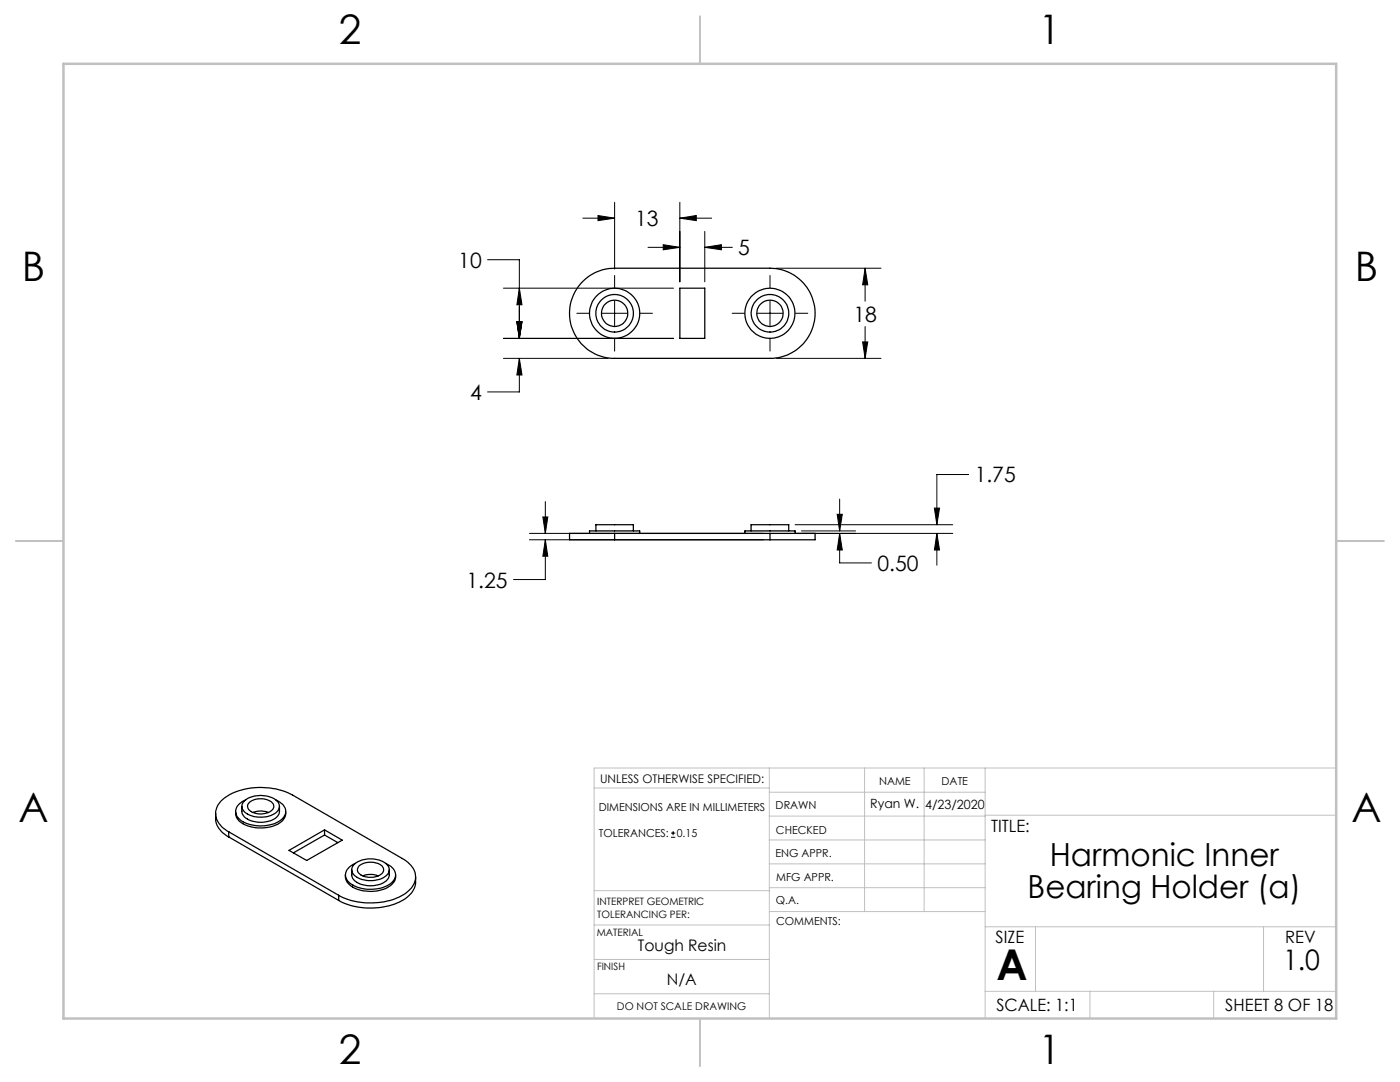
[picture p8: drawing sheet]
<svg xmlns="http://www.w3.org/2000/svg" width="279mm" height="216mm" viewBox="0 0 279 216" stroke-linecap="round" stroke-linejoin="round" font-family="sans-serif">
<g fill="none" stroke="#000" stroke-width=".2">
<path d="M97.3 51.8h6.3v15.7M100.5 57.5h33.9M103.6 57.5l.6 3.3h-1zM116.3 43.5h6.4M119.3 43l3.4 .5-3.4 .5zM122.7 40.4v13.3M122.7 55v2.4M122.7 60v5.1M129.3 49.4h6.4M132.4 48.8l3.3 .6-3.3 .4zM135.7 43.5l3.3-.5v1zM135.7 40.4v15.8"/>
<path d="M135.7 43.5h6.3M140.7 49.4l3.3-.6v1zM140.7 46.2v10M140.7 49.4h5.5M153.7 55v2.4M153.7 60v5.1M154.9 53.5h20.9M172.6 53.5l.6 3.3h-1zM172.6 53.5v6.6M100.5 71.5h20.9M100.5 67.5h33.9M103.2 64.2h1l-.6 3.3z"/>
<path d="M103.6 71.5l.6 3.3h-1zM103.6 71.5v6.7h-6.3M115.1 62.5h2.5M120.1 62.5h5.1M122.7 67.6v2.5M127.7 62.5h2.5M146.1 62.5h2.5M151.1 62.5h5.1M153.7 67.6v2.5M154.9 71.5h20.9M158.8 62.5h2.4M172.2 68.2h1l-.6 3.3z"/>
<path d="M172.6 65.2v6.3M167.6 99.6v6.3M193.3 94.7h-6.3v10M105.7 107.7h46.7M105.7 106.4h46.7M108.3 103.2h1l-.5 3.2zM108.8 107.7v7.9h-6.3M108.8 100.1v6.3M108.8 107.7l.5 3.3h-1zM158.7 106.4h31.4M158.7 104.7h31.4M159.9 105.9h10.8"/>
<path d="M167.1 102.6h1l-.5 3.3zM167.6 106.4l.5 3.3h-1zM167.6 106.4v5.9h6.3M186.5 101.4h1l-.5 3.3zM187 106.4l.5 3.3h-1zM187 106.4v6.4M133.9 167.1h.9M133.9 166.2h.9M134.3 165.8v.9"/>
</g>
<g fill="none" stroke="#c0c0c0" stroke-width=".2">
<path d="M118.6 157.2h34.9M153.5 153.2v50M153.5 158.1h43.1M172.5 153.2v28.7M184.4 153.2v28.7M196.6 153.2v50M266.7 153.2h-148.1v50M118.6 177.7h35M153.5 167.6h43.1M153.5 162.8h43.1M153.5 172.4h43.1M153.5 177.1h43.1"/>
<path d="M196.6 162.7h70.1M118.6 198.3h34.9M118.6 191.5h34.9M118.6 184.6h35M153.6 181.9h43M196.6 197.8h70.1M196.6 184.9h70.1M206.7 184.9v12.9M217.5 197.8v5.4M242.2 197.8v5.4M252.2 184.9v12.9"/>
</g>
<path d="M139.7 3.2v9.5M3.1 107.9h9.6M266.7 107.9h9.5M139.7 203.2v9.6" fill="none" stroke="#c0c0c0" stroke-width=".25"/>
<path d="M12.7 12.7h254v190.5h-254z" fill="none" stroke="#c0c0c0" stroke-width=".5"/>
<path d="M108.8 107.7l.5 3.3h-1zM108.3 103.2h1l-.5 3.2zM187 106.4l.5 3.3h-1zM186.5 101.4h1l-.5 3.3zM167.6 106.4l.5 3.3h-1zM167.1 102.6h1l-.5 3.3zM172.6 53.5l.6 3.3h-1zM172.2 68.2h1l-.6 3.3zM132.4 48.8l3.3 .6-3.3 .4zM140.7 49.4l3.3-.6v1zM103.6 57.5l.6 3.3h-1zM103.2 64.2h1l-.6 3.3zM103.2 64.2h1l-.6 3.3zM103.6 71.5l.6 3.3h-1zM119.3 43l3.4 .5-3.4 .5zM135.7 43.5l3.3-.5v1z" fill="#000"/>
<g fill="none" stroke="#000" stroke-width=".25">
<path d="M116 56.5a8.8 8.8 0 0 1 6.7-3h31a9 9 0 0 1 9 9 9 9 0 0 1-9 9h-31a9 9 0 0 1-8.3-5.3 9 9 0 0 1 1.6-9.7zM135.7 57.5h5v10h-5zM117.7 106.4v-.5h10v.5M118.9 105.9v-1.2h7.5v1.2M122.7 106.4h-9v1.3h9M122.7 106.4v1.3M122.7 106.4h31M122.7 107.7h31M148.7 106.4v-.5h10v.5M149.9 105.9v-1.2h7.5v1.2M153.7 106.4h9v1.3h-9M153.7 106.4v1.3"/>
<path d="M48.7 159.9a5.2 5.2 0 0 1 6.8 .2 1.65 1.65 0 0 1-1.1 2.5 5.3 5.3 0 0 1-5.8-.9 1.29 1.29 0 0 1 .1-1.8zM49 159.6a2.42 2.42 0 0 0-1.8 3.1 5.5 5.5 0 0 0 5.2 2.1 5.1 5.1 0 0 0 4.5-2.2 2.22 2.22 0 0 0-1.3-2.7l-.5-.3M43 162.3v1a4.3 4.3 0 0 0 2.6 3.7M45.6 166a4 4 0 0 1-2.4-4.6 6.5 6.5 0 0 1 5.1-3.8 14.4 14.4 0 0 1 10.1 1l21.9 12.7a4 4 0 0 1 2.5 4.6 6.6 6.6 0 0 1-4.6 3.7 14.2 14.2 0 0 1-10.6-1M45.6 166l22 12.6M45.6 166v1M45.6 167l22 12.7M47 161.9a2.88 2.88 0 0 0 2.5 2.9 7.3 7.3 0 0 0 6.9-1.1l.5-.7 .1-1.1M48.3 160.9v1a2.98 2.98 0 0 0 3 2.1 4.2 4.2 0 0 0 4.4-1.7l.1-1.4M49.6 160.3a3.6 3.6 0 0 1 4.9 0 1.3 1.3 0 0 1-1.2 1.9 3.3 3.3 0 0 1-3.8-1l-.1-.4zM50.5 162.1a4 4 0 0 1 3.1 0M57.7 169.7l7.1-4.1 3.5 2-7.1 4.1z"/>
<path d="M64.8 165.6v1M64.8 166.6l-6.2 3.6M64.8 166.6l2.6 1.5M67.6 178.6v1.1M68.9 174.6a2.94 2.94 0 0 0 2.5 2.9 6.9 6.9 0 0 0 7.1-1.4l.5-.9v-.6M70.2 173.6v1a2.62 2.62 0 0 0 2.6 2 4.6 4.6 0 0 0 4.7-1.4l.2-.4v-1.2M70.6 172.5a5.2 5.2 0 0 1 6.8 .2 1.57 1.57 0 0 1-.8 2.4 5.3 5.3 0 0 1-6.1-.7 1.38 1.38 0 0 1 .1-1.9zM70.9 172.3a2.53 2.53 0 0 0-1.9 2.8 4.8 4.8 0 0 0 4.4 2.3 5.9 5.9 0 0 0 5.3-1.9 2.28 2.28 0 0 0-1.5-3.1l-.2-.1M71.6 172.8a3.7 3.7 0 0 1 4.8 .2 1.3 1.3 0 0 1-1.2 1.9 3.3 3.3 0 0 1-3.8-1.1v-.5zM72.4 174.8l.1-.1a4.4 4.4 0 0 1 3 .1M82.9 175a4.7 4.7 0 0 1-3.2 5 14.3 14.3 0 0 1-12.1-.3"/>
<circle cx="122.7" cy="62.5" r="2.63"/>
<circle cx="122.7" cy="62.5" r="5"/>
<circle cx="122.7" cy="62.5" r="3.7"/>
<circle cx="153.7" cy="62.5" r="5"/>
<circle cx="153.7" cy="62.5" r="2.63"/>
<circle cx="153.7" cy="62.5" r="3.8"/>
</g>
<text font-size="8.5" x="198.9" y="195.5">A</text>
<g font-size="8.1">
<text x="67.6" y="8.9">2</text>
<text x="207.3" y="8.9">1</text>
<text x="4.4" y="56.2">B</text>
<text x="270.4" y="56.2">B</text>
<text x="3.7" y="164.1">A</text>
<text x="269.7" y="164.1">A</text>
<text x="67.6" y="212.4">2</text>
<text x="207.3" y="212.4">1</text>
</g>
<g font-size="6.3">
<text x="209.5" y="172.9">Harmonic Inner</text>
<text x="205.1" y="179.2">Bearing Holder (a)</text>
</g>
<text font-size="5.6" x="256.1" y="193.5">1.0</text>
<g font-size="4.2">
<text x="126.7" y="45.1">13</text>
<text x="91.5" y="53.4">10</text>
<text x="147.3" y="50.9">5</text>
<text x="170.3" y="64.2">18</text>
<text x="93.8" y="79.8">4</text>
<text x="194.5" y="96.3">1.75</text>
<text x="175.1" y="113.9">0.50</text>
<text x="93.1" y="117.2">1.25</text>
</g>
<g font-size="3.4">
<text x="197.8" y="166">TITLE:</text>
<text x="198.7" y="188.1">SIZE</text>
<text x="256.5" y="188.2">REV</text>
<text x="198.8" y="201.7">SCALE: 1:1</text>
<text x="244.5" y="201.7">SHEET 8 OF 18</text>
</g>
<g font-size="3.2">
<text x="127.3" y="189.8">Tough Resin</text>
<text x="133.1" y="196.6">N/A</text>
</g>
<g font-size="2.5">
<text x="173.7" y="161.3">Ryan W.</text>
<text x="184.6" y="161.4">4/23/2020</text>
</g>
<text font-size="2.4" x="119.8" y="156.2">UNLESS OTHERWISE SPECIFIED:</text>
<g font-size="2.2">
<text x="119.5" y="161.8">DIMENSIONS ARE IN MILLIMETERS</text>
<text x="154.8" y="161.4">DRAWN</text>
<text x="175.4" y="156.6">NAME</text>
<text x="187.9" y="156.7">DATE</text>
<text x="119.5" y="167.1">TOLERANCES:</text>
<text x="135.1" y="167.1">0.15</text>
<text x="154.9" y="166.3">CHECKED</text>
<text x="154.8" y="171">ENG APPR.</text>
<text x="154.9" y="175.7">MFG APPR.</text>
<text x="154.9" y="180.4">Q.A.</text>
<text x="154.9" y="184.6">COMMENTS:</text>
</g>
<text font-size="2.1" x="123.1" y="201.6">DO NOT SCALE DRAWING</text>
<g font-size="2">
<text x="119.2" y="180.6">INTERPRET GEOMETRIC</text>
<text x="119.2" y="183.1">TOLERANCING PER:</text>
<text x="119.1" y="186.7">MATERIAL</text>
<text x="119.1" y="193.5">FINISH</text>
</g>
</svg>
